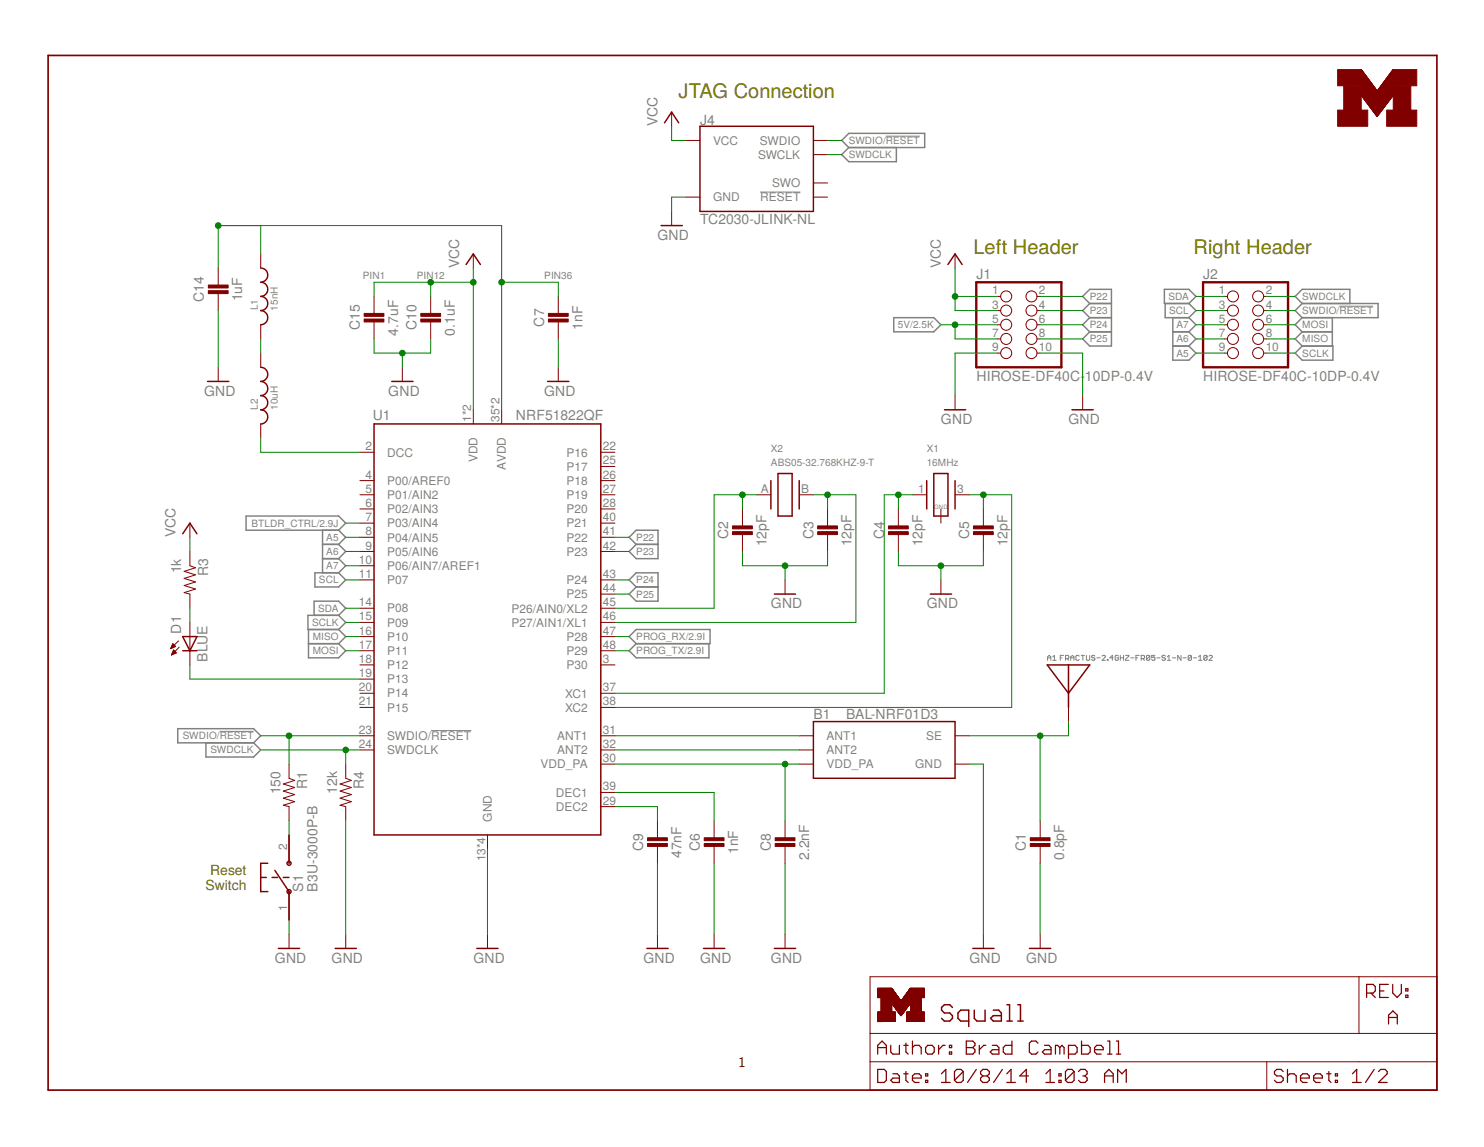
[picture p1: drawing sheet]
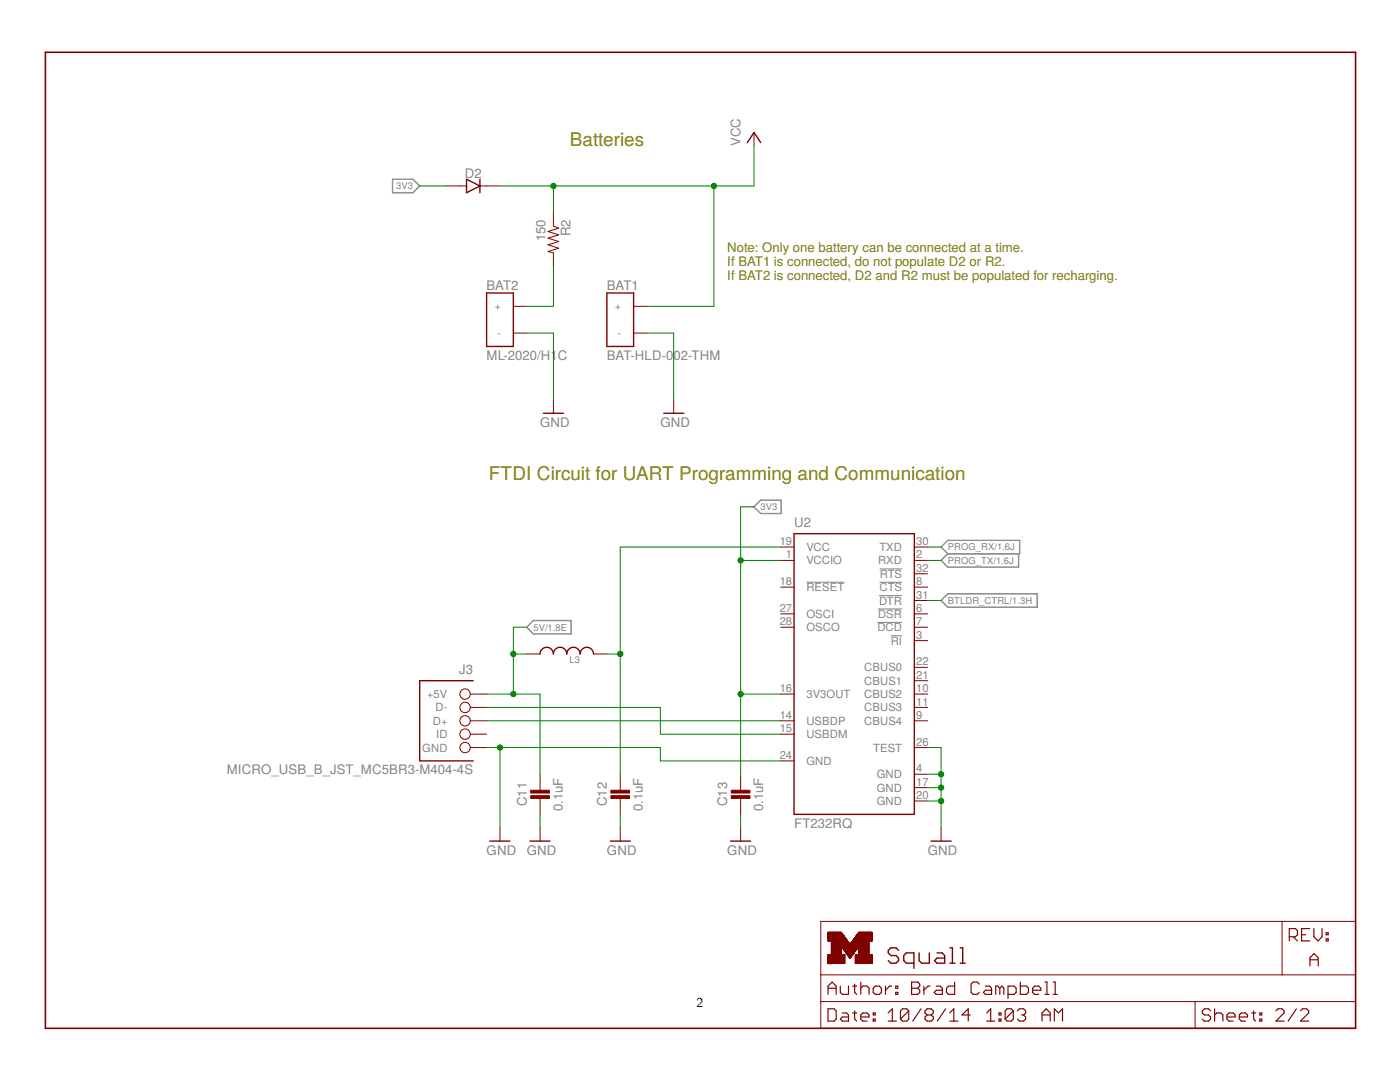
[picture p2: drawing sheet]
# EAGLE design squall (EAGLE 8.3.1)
AUTHOR: Brad Campbell; REV: A; TITLE: Squall

## Sheet 1 of 2: nRF51822
FRAME1 (LETTER_L): HEIGHT: 8.5in; WIDTH: 11in

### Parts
A1  FRACTUS-2.4GHZ-FR05-S1-N-0-102  [FRACTUS-ANTENNA-FR05-S1-N-0-102]
B1  BAL-NRF01D3  [BAL-NRF01D3]
C1  0.8pF  CAPACITOR  [0402_CAP]
C2  12pF  CAPACITOR  [0402_CAP]
C3  12pF  CAPACITOR  [0402_CAP]
C4  12pF  CAPACITOR  [0402_CAP]
C5  12pF  CAPACITOR  [0402_CAP]
C6  1nF  CAPACITOR  [0402_CAP]
C7  1nF  CAPACITOR  [0402_CAP]
C8  2.2nF  CAPACITOR  [0402_CAP]
C9  47nF  CAPACITOR  [0402_CAP]
C10  0.1uF  CAPACITOR  [0402_CAP]
C14  1uF  CAPACITOR  [0402_CAP]
C15  4.7uF  CAPACITOR  [0402_CAP]
D1  BLUE  LED0603  [LED-0603]
J1  HIROSE-DF40C-10DP-0.4V  [2X5/SMD/0.4MM]
J2  HIROSE-DF40C-10DP-0.4V  [2X5/SMD/0.4MM]
J4  TC2030-JLINK-NL  [TC2030-IDC-NL]
L1  15nH  INDUCTOR0402  [0402_CAP]
L2  10uH  INDUCTOR0603  [0603_CAP]
LOGO1  UMICH_SOLID_TINY  [UMICH_SOLID_50MIL]
R1  150  RESISTOR  [0402_RES]
R3  1k  RESISTOR  [0402_RES]
R4  12k  RESISTOR  [0402_RES]
S1  B3U-3000P-B  [B3U-3000P-B]
U1  NRF51822QF  [QFN-48-6MM]
X1  16MHz  TXC-8Y  [TXC-8Y]
X2  ABS05-32.768KHZ-9-T  [ABS05]

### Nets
5V: J1.5 J1.7 ; also sheet 2
A0: C2.1 U1.45(P26/AIN0/XL2) X2.A
A1: C3.1 U1.46(P27/AIN1/XL1) X2.B
A5: J2.9 U1.8(P04/AIN5)
A6: J2.7 U1.9(P05/AIN6)
A7: J2.5 U1.10(P06/AIN7/AREF1)
AVDD: C7.1 C14.1 L1.1 U1.35(AVDD) U1.36(AVDD)
BTLDR_CTRL: U1.7(P03/AIN4) ; also sheet 2
DCC: L2.2 U1.2(DCC)
GND: B1.GND C1.2 C2.2 C3.2 C4.2 C5.2 C6.2 C7.2 C8.2 C9.2 C10.2 C14.2 C15.2 J1.9 J1.10 J4.5(GND) R4.2 S1.1 U1.13(GND) U1.33(GND) U1.34(GND) U1.GND ; also sheet 2
MISO: J2.8 U1.16(P10)
MOSI: J2.6 U1.17(P11)
N$5: B1.ANT1 U1.31(ANT1)
N$6: B1.ANT2 U1.32(ANT2)
N$7: D1.C U1.19(P13)
N$8: R1.2 S1.2
N$11: A1.1(ANTENNA) B1.SE C1.1
N$14: L1.2 L2.1
N$16: C4.1 U1.37(XC1) X1.1
N$17: C5.1 U1.38(XC2) X1.3
N$18: C6.1 U1.39(DEC1)
N$19: C9.1 U1.29(DEC2)
N$23: D1.A R3.2
P22: J1.2 U1.41(P22)
P23: J1.4 U1.42(P23)
P24: J1.6 U1.43(P24)
P25: J1.8 U1.44(P25)
PROG_RX: U1.47(P28) ; also sheet 2
PROG_TX: U1.48(P29) ; also sheet 2
SCL: J2.3 U1.11(P07)
SCLK: J2.10 U1.15(P09)
SDA: J2.1 U1.14(P08)
SWDCLK: J2.2 J4.4(SWCLK) R4.1 U1.24(SWDCLK)
SWDIO/!RESET: J2.4 J4.2(SWDIO) R1.1 U1.23(SWDIO/!RESET)
VCC: C10.1 C15.1 J1.1 J1.3 J4.1(VCC) R3.1 U1.1(VDD) U1.12(VDD) ; also sheet 2
VDD_PA: B1.VCC(VDD_PA) C8.1 U1.30(VDD_PA)
Unconnected: J4.3(!RESET) J4.6(SWO) U1.3(P30) U1.4(P00/AREF0) U1.5(P01/AIN2) U1.6(P02/AIN3) U1.18(P12) U1.20(P14) U1.21(P15) U1.22(P16) U1.25(P17) U1.26(P18) U1.27(P19) U1.28(P20) U1.40(P21) X1.2(GND) X1.4(GND)

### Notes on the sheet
- JTAG Connection
- Left Header | Right Header
- PIN1 | PIN12 | PIN36
- Reset
  Switch

## Sheet 2 of 2: Programmer and Batteries
FRAME2 (LETTER_L): HEIGHT: 8.5in; WIDTH: 11in

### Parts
BAT1  BAT-HLD-002-THM  [BAT-HLD-002-THM]
BAT2  ML-2020/H1C  [ML-2020/H1C]
C11  0.1uF  CAPACITOR  [0402_CAP]
C12  0.1uF  CAPACITOR  [0402_CAP]
C13  0.1uF  CAPACITOR  [0402_CAP]
D2  DIODE  [0402_DIODE]
J3  MICRO_USB_B_JST_MC5BR3-M404-4S  [USB_MICRO_B-JST-MC5BR3-M404-4S-TB]
L3  INDUCTOR0402  [0402_CAP]
R2  150  RESISTOR  [0402_RES]
U2  FT232RQ  [QFN32]

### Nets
3V3: C13.1 D2.ANODE U2.1(VCCIO) U2.16(3V3OUT)
5V: C11.1 J3.1(+5V) L3.1 ; also sheet 1
BTLDR_CTRL: U2.31(!DTR) ; also sheet 1
FTDI_VCC: C12.1 L3.2 U2.19(VCC)
GND: BAT1.GND(-) BAT2.NEG(-) C11.2 C12.2 C13.2 J3.5(GND) U2.4(GND) U2.17(GND) U2.20(GND) U2.24(GND) U2.26(TEST) ; also sheet 1
N$1: BAT2.POS(+) R2.2
N$26: J3.3(D+) U2.14(USBDP)
N$27: J3.2(D-) U2.15(USBDM)
PROG_RX: U2.30(TXD) ; also sheet 1
PROG_TX: U2.2(RXD) ; also sheet 1
VCC: BAT1.POS1(+) BAT1.POS2(+) BAT1.POS3(+) BAT1.POS4(+) D2.CATHODE R2.1 ; also sheet 1
Unconnected: J3.4(ID) U2.3(!RI) U2.6(!DSR) U2.7(!DCD) U2.8(!CTS) U2.9(CBUS4) U2.10(CBUS2) U2.11(CBUS3) U2.18(!RESET) U2.21(CBUS1) U2.22(CBUS0) U2.27(OSCI) U2.28(OSCO) U2.32(!RTS)

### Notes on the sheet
- Batteries
- Note: Only one battery can be connected at a time.
  If BAT1 is connected, do not populate D2 or R2.
  If BAT2 is connected, D2 and R2 must be populated for recharging.
- FTDI Circuit for UART Programming and Communication

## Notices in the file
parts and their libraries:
SparkFun-LED: Licensing: CC v3.0 Share-Alike You are welcome to use this library for commercial purposes.
